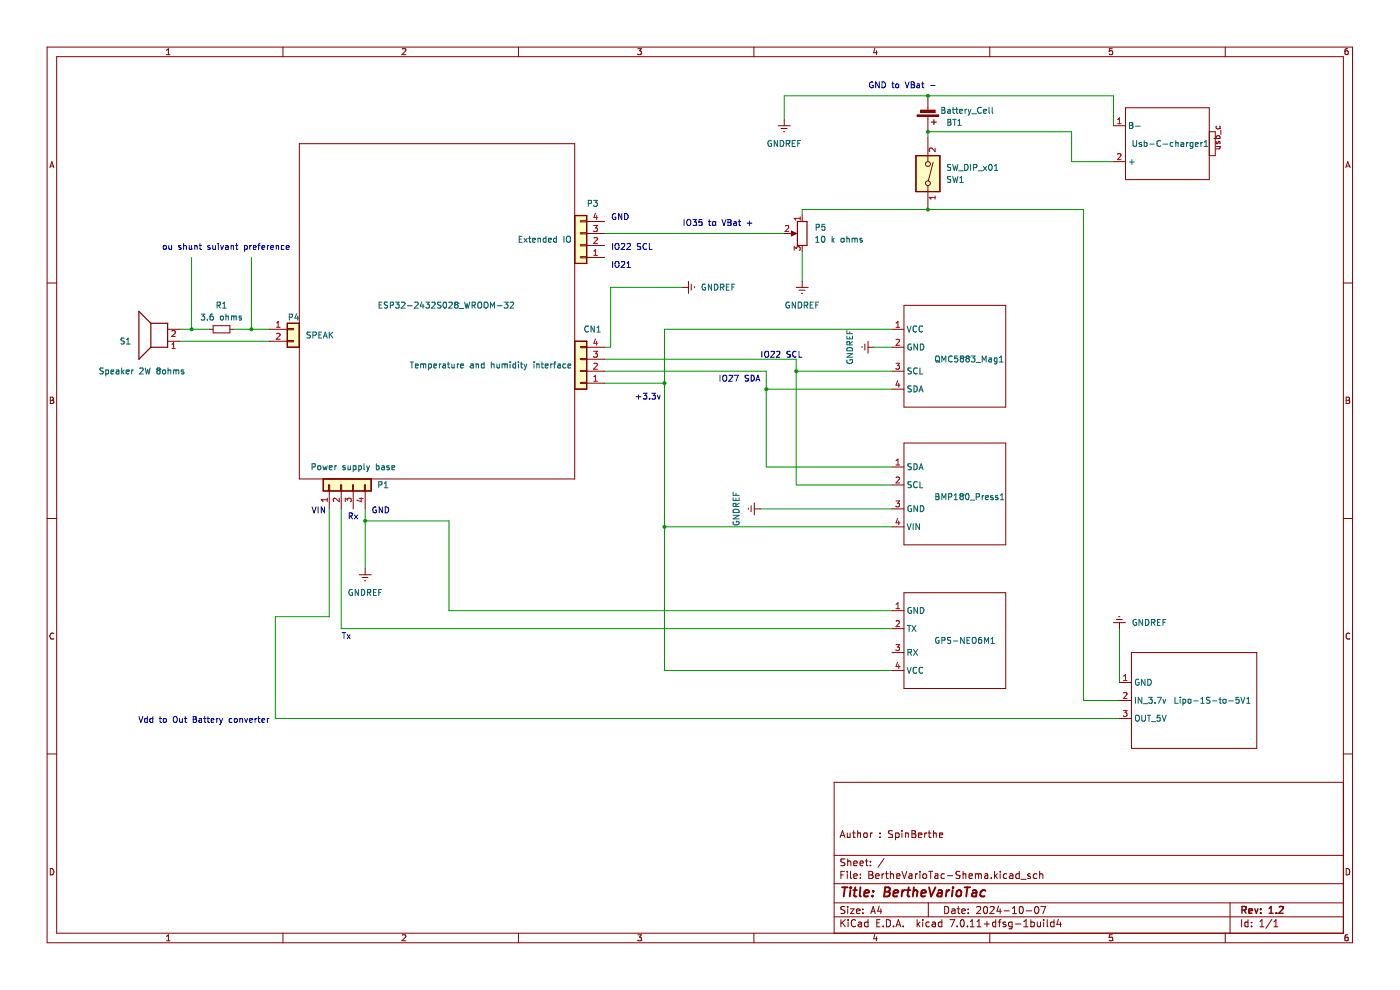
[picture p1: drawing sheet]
(kicad_sch (version 20230121) (generator eeschema)

 (paper "A4")

 (title_block
  (title "BertheVarioTac")
  (date "2024-10-07")
  (rev "1.2")
  (comment 1 "Author : SpinBerthe"))

 (lib_symbols
  (symbol "BertheLibrary:BMP180" (in_bom yes) (on_board yes)
   (property "Reference" "BMP180" (at 5.08 0 0) (effects (font (size 1.27 1.27))))
   (property "Value" "" (at 0 0 0) (effects (font (size 1.27 1.27))))
   (property "Footprint" "" (at 0 0 0) (effects (font (size 1.27 1.27)) hide))
   (property "Datasheet" "" (at 0 0 0) (effects (font (size 1.27 1.27)) hide))
   (symbol "BMP180_0_1"
    (rectangle (start -5.08 11.43) (end 16.51 -10.16) (stroke (width 0) (type default)) (fill (type none))))
   (symbol "BMP180_1_1"
    (pin input line (at -7.62 6.35 0) (length 2.54) (name "SDA" (effects (font (size 1.27 1.27)))) (number "1" (effects (font (size 1.27 1.27)))))
    (pin input line (at -7.62 2.54 0) (length 2.54) (name "SCL" (effects (font (size 1.27 1.27)))) (number "2" (effects (font (size 1.27 1.27)))))
    (pin input line (at -7.62 -2.54 0) (length 2.54) (name "GND" (effects (font (size 1.27 1.27)))) (number "3" (effects (font (size 1.27 1.27)))))
    (pin input line (at -7.62 -6.35 0) (length 2.54) (name "VIN" (effects (font (size 1.27 1.27)))) (number "4" (effects (font (size 1.27 1.27)))))))
  (symbol "BertheLibrary:ESP32" (in_bom yes) (on_board yes)
   (property "Reference" "ESP32-2432S028" (at 0 0 0) (effects (font (size 1.27 1.27))))
   (property "Value" "" (at 0 0 0) (effects (font (size 1.27 1.27))))
   (property "Footprint" "" (at 0 0 0) (effects (font (size 1.27 1.27)) hide))
   (property "Datasheet" "" (at 0 0 0) (effects (font (size 1.27 1.27)) hide))
   (symbol "ESP32_0_1"
    (rectangle (start -29.21 35.56) (end 29.21 -35.56) (stroke (width 0) (type default)) (fill (type none)))))
  (symbol "BertheLibrary:GPS-NEO6" (in_bom yes) (on_board yes)
   (property "Reference" "GPS-NEO6M" (at 0 0 0) (effects (font (size 1.27 1.27))))
   (property "Value" "" (at 0 0 0) (effects (font (size 1.27 1.27))))
   (property "Footprint" "" (at 0 0 0) (effects (font (size 1.27 1.27)) hide))
   (property "Datasheet" "" (at 0 0 0) (effects (font (size 1.27 1.27)) hide))
   (symbol "GPS-NEO6_0_1"
    (rectangle (start -11.43 10.16) (end 10.16 -10.16) (stroke (width 0) (type default)) (fill (type none))))
   (symbol "GPS-NEO6_1_1"
    (pin input line (at -13.97 6.35 0) (length 2.54) (name "GND" (effects (font (size 1.27 1.27)))) (number "1" (effects (font (size 1.27 1.27)))))
    (pin input line (at -13.97 2.54 0) (length 2.54) (name "TX" (effects (font (size 1.27 1.27)))) (number "2" (effects (font (size 1.27 1.27)))))
    (pin input line (at -13.97 -2.54 0) (length 2.54) (name "RX" (effects (font (size 1.27 1.27)))) (number "3" (effects (font (size 1.27 1.27)))))
    (pin input line (at -13.97 -6.35 0) (length 2.54) (name "VCC" (effects (font (size 1.27 1.27)))) (number "4" (effects (font (size 1.27 1.27)))))))
  (symbol "BertheLibrary:Lipo-to-5v" (in_bom yes) (on_board yes)
   (property "Reference" "Lipo-1S-to-5V" (at 5.08 0 0) (effects (font (size 1.27 1.27))))
   (property "Value" "" (at 0 0 0) (effects (font (size 1.27 1.27))))
   (property "Footprint" "" (at 0 0 0) (effects (font (size 1.27 1.27)) hide))
   (property "Datasheet" "" (at 0 0 0) (effects (font (size 1.27 1.27)) hide))
   (symbol "Lipo-to-5v_0_1"
    (rectangle (start -11.43 10.16) (end 15.24 -10.16) (stroke (width 0) (type default)) (fill (type none))))
   (symbol "Lipo-to-5v_1_1"
    (pin input line (at -13.97 3.81 0) (length 2.54) (name "GND" (effects (font (size 1.27 1.27)))) (number "1" (effects (font (size 1.27 1.27)))))
    (pin input line (at -13.97 0 0) (length 2.54) (name "IN_3.7v" (effects (font (size 1.27 1.27)))) (number "2" (effects (font (size 1.27 1.27)))))
    (pin input line (at -13.97 -3.81 0) (length 2.54) (name "OUT_5V" (effects (font (size 1.27 1.27)))) (number "3" (effects (font (size 1.27 1.27)))))))
  (symbol "BertheLibrary:QMC5883" (in_bom yes) (on_board yes)
   (property "Reference" "QMC5883" (at 5.08 0 0) (effects (font (size 1.27 1.27))))
   (property "Value" "" (at 0 0 0) (effects (font (size 1.27 1.27))))
   (property "Footprint" "" (at 0 0 0) (effects (font (size 1.27 1.27)) hide))
   (property "Datasheet" "" (at 0 0 0) (effects (font (size 1.27 1.27)) hide))
   (symbol "QMC5883_0_1"
    (rectangle (start -5.08 11.43) (end 16.51 -10.16) (stroke (width 0) (type default)) (fill (type none))))
   (symbol "QMC5883_1_1"
    (pin input line (at -7.62 6.35 0) (length 2.54) (name "VCC" (effects (font (size 1.27 1.27)))) (number "1" (effects (font (size 1.27 1.27)))))
    (pin input line (at -7.62 2.54 0) (length 2.54) (name "GND" (effects (font (size 1.27 1.27)))) (number "2" (effects (font (size 1.27 1.27)))))
    (pin input line (at -7.62 -2.54 0) (length 2.54) (name "SCL" (effects (font (size 1.27 1.27)))) (number "3" (effects (font (size 1.27 1.27)))))
    (pin input line (at -7.62 -6.35 0) (length 2.54) (name "SDA" (effects (font (size 1.27 1.27)))) (number "4" (effects (font (size 1.27 1.27)))))))
  (symbol "BertheLibrary:Usb_c_charger" (in_bom yes) (on_board yes)
   (property "Reference" "Usb-C-charger" (at 0 0 0) (effects (font (size 1.27 1.27))))
   (property "Value" "" (at 2.54 2.54 0) (effects (font (size 1.27 1.27))))
   (property "Footprint" "" (at 2.54 2.54 0) (effects (font (size 1.27 1.27)) hide))
   (property "Datasheet" "" (at 2.54 2.54 0) (effects (font (size 1.27 1.27)) hide))
   (symbol "Usb_c_charger_0_1"
    (rectangle (start -8.89 7.62) (end 8.89 -7.62) (stroke (width 0) (type default)) (fill (type none))))
   (symbol "Usb_c_charger_1_1"
    (text_box "usb_c\n" (at 8.89 2.54 90) (size 1.27 -5.08) (stroke (width 0) (type default)) (fill (type none)) (effects (font (size 1.27 1.27)) (justify left top)))
    (pin input line (at -11.43 3.81 0) (length 2.54) (name "B-" (effects (font (size 1.27 1.27)))) (number "1" (effects (font (size 1.27 1.27)))))
    (pin input line (at -11.43 -3.81 0) (length 2.54) (name "+" (effects (font (size 1.27 1.27)))) (number "2" (effects (font (size 1.27 1.27)))))))
  (symbol "Connector_Generic:Conn_01x02" (pin_names (offset 1.016) hide) (in_bom yes) (on_board yes)
   (property "Reference" "J" (at 0 2.54 0) (effects (font (size 1.27 1.27))))
   (property "Value" "Conn_01x02" (at 0 -5.08 0) (effects (font (size 1.27 1.27))))
   (property "Footprint" "" (at 0 0 0) (effects (font (size 1.27 1.27)) hide))
   (property "Datasheet" "~" (at 0 0 0) (effects (font (size 1.27 1.27)) hide))
   (symbol "Conn_01x02_1_1"
    (rectangle (start -1.27 -2.413) (end 0 -2.667) (stroke (width 0.1524) (type default)) (fill (type none)))
    (rectangle (start -1.27 0.127) (end 0 -0.127) (stroke (width 0.1524) (type default)) (fill (type none)))
    (rectangle (start -1.27 1.27) (end 1.27 -3.81) (stroke (width 0.254) (type default)) (fill (type background)))
    (pin passive line (at -5.08 0 0) (length 3.81) (name "Pin_1" (effects (font (size 1.27 1.27)))) (number "1" (effects (font (size 1.27 1.27)))))
    (pin passive line (at -5.08 -2.54 0) (length 3.81) (name "Pin_2" (effects (font (size 1.27 1.27)))) (number "2" (effects (font (size 1.27 1.27)))))))
  (symbol "Connector_Generic:Conn_01x04" (pin_names (offset 1.016) hide) (in_bom yes) (on_board yes)
   (property "Reference" "J" (at 0 5.08 0) (effects (font (size 1.27 1.27))))
   (property "Value" "Conn_01x04" (at 0 -7.62 0) (effects (font (size 1.27 1.27))))
   (property "Footprint" "" (at 0 0 0) (effects (font (size 1.27 1.27)) hide))
   (property "Datasheet" "~" (at 0 0 0) (effects (font (size 1.27 1.27)) hide))
   (symbol "Conn_01x04_1_1"
    (rectangle (start -1.27 -4.953) (end 0 -5.207) (stroke (width 0.1524) (type default)) (fill (type none)))
    (rectangle (start -1.27 -2.413) (end 0 -2.667) (stroke (width 0.1524) (type default)) (fill (type none)))
    (rectangle (start -1.27 0.127) (end 0 -0.127) (stroke (width 0.1524) (type default)) (fill (type none)))
    (rectangle (start -1.27 2.667) (end 0 2.413) (stroke (width 0.1524) (type default)) (fill (type none)))
    (rectangle (start -1.27 3.81) (end 1.27 -6.35) (stroke (width 0.254) (type default)) (fill (type background)))
    (pin passive line (at -5.08 2.54 0) (length 3.81) (name "Pin_1" (effects (font (size 1.27 1.27)))) (number "1" (effects (font (size 1.27 1.27)))))
    (pin passive line (at -5.08 0 0) (length 3.81) (name "Pin_2" (effects (font (size 1.27 1.27)))) (number "2" (effects (font (size 1.27 1.27)))))
    (pin passive line (at -5.08 -2.54 0) (length 3.81) (name "Pin_3" (effects (font (size 1.27 1.27)))) (number "3" (effects (font (size 1.27 1.27)))))
    (pin passive line (at -5.08 -5.08 0) (length 3.81) (name "Pin_4" (effects (font (size 1.27 1.27)))) (number "4" (effects (font (size 1.27 1.27)))))))
  (symbol "Device:Battery_Cell" (pin_numbers hide) (pin_names (offset 0) hide) (in_bom yes) (on_board yes)
   (property "Reference" "BT" (at 2.54 2.54 0) (effects (font (size 1.27 1.27)) (justify left)))
   (property "Value" "Battery_Cell" (at 2.54 0 0) (effects (font (size 1.27 1.27)) (justify left)))
   (property "Footprint" "" (at 0 1.524 90) (effects (font (size 1.27 1.27)) hide))
   (property "Datasheet" "~" (at 0 1.524 90) (effects (font (size 1.27 1.27)) hide))
   (symbol "Battery_Cell_0_1"
    (rectangle (start -2.286 1.778) (end 2.286 1.524) (stroke (width 0) (type default)) (fill (type outline)))
    (rectangle (start -1.524 1.016) (end 1.524 0.508) (stroke (width 0) (type default)) (fill (type outline)))
    (polyline (pts (xy 0 0.762) (xy 0 0)) (stroke (width 0) (type default)) (fill (type none)))
    (polyline (pts (xy 0 1.778) (xy 0 2.54)) (stroke (width 0) (type default)) (fill (type none)))
    (polyline (pts (xy 0.762 3.048) (xy 1.778 3.048)) (stroke (width 0.254) (type default)) (fill (type none)))
    (polyline (pts (xy 1.27 3.556) (xy 1.27 2.54)) (stroke (width 0.254) (type default)) (fill (type none))))
   (symbol "Battery_Cell_1_1"
    (pin passive line (at 0 5.08 270) (length 2.54) (name "+" (effects (font (size 1.27 1.27)))) (number "1" (effects (font (size 1.27 1.27)))))
    (pin passive line (at 0 -2.54 90) (length 2.54) (name "-" (effects (font (size 1.27 1.27)))) (number "2" (effects (font (size 1.27 1.27)))))))
  (symbol "Device:R_Potentiometer" (pin_names (offset 1.016) hide) (in_bom yes) (on_board yes)
   (property "Reference" "RV" (at -4.445 0 90) (effects (font (size 1.27 1.27))))
   (property "Value" "R_Potentiometer" (at -2.54 0 90) (effects (font (size 1.27 1.27))))
   (property "Footprint" "" (at 0 0 0) (effects (font (size 1.27 1.27)) hide))
   (property "Datasheet" "~" (at 0 0 0) (effects (font (size 1.27 1.27)) hide))
   (symbol "R_Potentiometer_0_1"
    (polyline (pts (xy 2.54 0) (xy 1.524 0)) (stroke (width 0) (type default)) (fill (type none)))
    (polyline (pts (xy 1.143 0) (xy 2.286 0.508) (xy 2.286 -0.508) (xy 1.143 0)) (stroke (width 0) (type default)) (fill (type outline)))
    (rectangle (start 1.016 2.54) (end -1.016 -2.54) (stroke (width 0.254) (type default)) (fill (type none))))
   (symbol "R_Potentiometer_1_1"
    (pin passive line (at 0 3.81 270) (length 1.27) (name "1" (effects (font (size 1.27 1.27)))) (number "1" (effects (font (size 1.27 1.27)))))
    (pin passive line (at 3.81 0 180) (length 1.27) (name "2" (effects (font (size 1.27 1.27)))) (number "2" (effects (font (size 1.27 1.27)))))
    (pin passive line (at 0 -3.81 90) (length 1.27) (name "3" (effects (font (size 1.27 1.27)))) (number "3" (effects (font (size 1.27 1.27)))))))
  (symbol "Device:R_Small" (pin_numbers hide) (pin_names (offset 0.254) hide) (in_bom yes) (on_board yes)
   (property "Reference" "R" (at 0.762 0.508 0) (effects (font (size 1.27 1.27)) (justify left)))
   (property "Value" "R_Small" (at 0.762 -1.016 0) (effects (font (size 1.27 1.27)) (justify left)))
   (property "Footprint" "" (at 0 0 0) (effects (font (size 1.27 1.27)) hide))
   (property "Datasheet" "~" (at 0 0 0) (effects (font (size 1.27 1.27)) hide))
   (symbol "R_Small_0_1"
    (rectangle (start -0.762 1.778) (end 0.762 -1.778) (stroke (width 0.2032) (type default)) (fill (type none))))
   (symbol "R_Small_1_1"
    (pin passive line (at 0 2.54 270) (length 0.762) (name "~" (effects (font (size 1.27 1.27)))) (number "1" (effects (font (size 1.27 1.27)))))
    (pin passive line (at 0 -2.54 90) (length 0.762) (name "~" (effects (font (size 1.27 1.27)))) (number "2" (effects (font (size 1.27 1.27)))))))
  (symbol "Device:Speaker" (pin_names (offset 0) hide) (in_bom yes) (on_board yes)
   (property "Reference" "LS" (at 1.27 5.715 0) (effects (font (size 1.27 1.27)) (justify right)))
   (property "Value" "Speaker" (at 1.27 3.81 0) (effects (font (size 1.27 1.27)) (justify right)))
   (property "Footprint" "" (at 0 -5.08 0) (effects (font (size 1.27 1.27)) hide))
   (property "Datasheet" "~" (at -0.254 -1.27 0) (effects (font (size 1.27 1.27)) hide))
   (symbol "Speaker_0_0"
    (rectangle (start -2.54 1.27) (end 1.016 -3.81) (stroke (width 0.254) (type default)) (fill (type none)))
    (polyline (pts (xy 1.016 1.27) (xy 3.556 3.81) (xy 3.556 -6.35) (xy 1.016 -3.81)) (stroke (width 0.254) (type default)) (fill (type none))))
   (symbol "Speaker_1_1"
    (pin input line (at -5.08 0 0) (length 2.54) (name "1" (effects (font (size 1.27 1.27)))) (number "1" (effects (font (size 1.27 1.27)))))
    (pin input line (at -5.08 -2.54 0) (length 2.54) (name "2" (effects (font (size 1.27 1.27)))) (number "2" (effects (font (size 1.27 1.27)))))))
  (symbol "Switch:SW_DIP_x01" (pin_names (offset 0) hide) (in_bom yes) (on_board yes)
   (property "Reference" "SW" (at 0 3.81 0) (effects (font (size 1.27 1.27))))
   (property "Value" "SW_DIP_x01" (at 0 -3.81 0) (effects (font (size 1.27 1.27))))
   (property "Footprint" "" (at 0 0 0) (effects (font (size 1.27 1.27)) hide))
   (property "Datasheet" "~" (at 0 0 0) (effects (font (size 1.27 1.27)) hide))
   (symbol "SW_DIP_x01_0_0"
    (circle (center -2.032 0) (radius 0.508) (stroke (width 0) (type default)) (fill (type none)))
    (polyline (pts (xy -1.524 0.127) (xy 2.3622 1.1684)) (stroke (width 0) (type default)) (fill (type none)))
    (circle (center 2.032 0) (radius 0.508) (stroke (width 0) (type default)) (fill (type none))))
   (symbol "SW_DIP_x01_0_1"
    (rectangle (start -3.81 2.54) (end 3.81 -2.54) (stroke (width 0.254) (type default)) (fill (type background))))
   (symbol "SW_DIP_x01_1_1"
    (pin passive line (at -7.62 0 0) (length 5.08) (name "~" (effects (font (size 1.27 1.27)))) (number "1" (effects (font (size 1.27 1.27)))))
    (pin passive line (at 7.62 0 180) (length 5.08) (name "~" (effects (font (size 1.27 1.27)))) (number "2" (effects (font (size 1.27 1.27)))))))
  (symbol "power:GNDREF" (power) (pin_names (offset 0)) (in_bom yes) (on_board yes)
   (property "Reference" "#PWR" (at 0 -6.35 0) (effects (font (size 1.27 1.27)) hide))
   (property "Value" "GNDREF" (at 0 -3.81 0) (effects (font (size 1.27 1.27))))
   (property "Footprint" "" (at 0 0 0) (effects (font (size 1.27 1.27)) hide))
   (property "Datasheet" "" (at 0 0 0) (effects (font (size 1.27 1.27)) hide))
   (symbol "GNDREF_0_1"
    (polyline (pts (xy -0.635 -1.905) (xy 0.635 -1.905)) (stroke (width 0) (type default)) (fill (type none)))
    (polyline (pts (xy -0.127 -2.54) (xy 0.127 -2.54)) (stroke (width 0) (type default)) (fill (type none)))
    (polyline (pts (xy 0 -1.27) (xy 0 0)) (stroke (width 0) (type default)) (fill (type none)))
    (polyline (pts (xy 1.27 -1.27) (xy -1.27 -1.27)) (stroke (width 0) (type default)) (fill (type none))))
   (symbol "GNDREF_1_1"
    (pin power_in line (at 0 0 270) (length 0) hide (name "GNDREF" (effects (font (size 1.27 1.27)))) (number "1" (effects (font (size 1.27 1.27))))))))

 (junction (at 196.85 44.45) (diameter 0) (color 0 0 0 0))
 (junction (at 77.47 110.49) (diameter 0) (color 0 0 0 0))
 (junction (at 168.91 78.74) (diameter 0) (color 0 0 0 0))
 (junction (at 140.97 111.76) (diameter 0) (color 0 0 0 0))
 (junction (at 196.85 27.94) (diameter 0) (color 0 0 0 0))
 (junction (at 53.34 69.85) (diameter 0) (color 0 0 0 0))
 (junction (at 162.56 82.55) (diameter 0) (color 0 0 0 0))
 (junction (at 40.64 69.85) (diameter 0) (color 0 0 0 0))
 (junction (at 140.97 81.28) (diameter 0) (color 0 0 0 0))
 (junction (at 196.85 20.32) (diameter 0) (color 0 0 0 0))

 (wire (pts (xy 170.18 44.45) (xy 196.85 44.45)) (stroke (width 0) (type default)))
 (wire (pts (xy 49.53 69.85) (xy 53.34 69.85)) (stroke (width 0) (type default)))
 (wire (pts (xy 162.56 82.55) (xy 162.56 99.06)) (stroke (width 0) (type default)))
 (wire (pts (xy 236.22 26.67) (xy 236.22 20.32)) (stroke (width 0) (type default)))
 (wire (pts (xy 77.47 110.49) (xy 77.47 107.95)) (stroke (width 0) (type default)))
 (wire (pts (xy 140.97 69.85) (xy 189.23 69.85)) (stroke (width 0) (type default)))
 (wire (pts (xy 77.47 110.49) (xy 95.25 110.49)) (stroke (width 0) (type default)))
 (wire (pts (xy 53.34 54.61) (xy 53.34 69.85)) (stroke (width 0) (type default)))
 (wire (pts (xy 53.34 69.85) (xy 57.15 69.85)) (stroke (width 0) (type default)))
 (wire (pts (xy 227.33 34.29) (xy 227.33 27.94)) (stroke (width 0) (type default)))
 (wire (pts (xy 128.27 78.74) (xy 162.56 78.74)) (stroke (width 0) (type default)))
 (wire (pts (xy 128.27 81.28) (xy 140.97 81.28)) (stroke (width 0) (type default)))
 (wire (pts (xy 168.91 78.74) (xy 189.23 78.74)) (stroke (width 0) (type default)))
 (wire (pts (xy 140.97 142.24) (xy 189.23 142.24)) (stroke (width 0) (type default)))
 (wire (pts (xy 166.37 20.32) (xy 196.85 20.32)) (stroke (width 0) (type default)))
 (wire (pts (xy 162.56 99.06) (xy 189.23 99.06)) (stroke (width 0) (type default)))
 (wire (pts (xy 170.18 44.45) (xy 170.18 45.72)) (stroke (width 0) (type default)))
 (wire (pts (xy 168.91 102.87) (xy 189.23 102.87)) (stroke (width 0) (type default)))
 (wire (pts (xy 229.87 44.45) (xy 229.87 148.59)) (stroke (width 0) (type default)))
 (wire (pts (xy 140.97 81.28) (xy 140.97 111.76)) (stroke (width 0) (type default)))
 (wire (pts (xy 77.47 120.65) (xy 77.47 110.49)) (stroke (width 0) (type default)))
 (wire (pts (xy 227.33 27.94) (xy 196.85 27.94)) (stroke (width 0) (type default)))
 (wire (pts (xy 40.64 69.85) (xy 40.64 54.61)) (stroke (width 0) (type default)))
 (wire (pts (xy 38.1 69.85) (xy 40.64 69.85)) (stroke (width 0) (type default)))
 (wire (pts (xy 237.49 133.35) (xy 237.49 144.78)) (stroke (width 0) (type default)))
 (wire (pts (xy 140.97 111.76) (xy 140.97 142.24)) (stroke (width 0) (type default)))
 (wire (pts (xy 95.25 110.49) (xy 95.25 129.54)) (stroke (width 0) (type default)))
 (wire (pts (xy 162.56 78.74) (xy 162.56 82.55)) (stroke (width 0) (type default)))
 (wire (pts (xy 40.64 69.85) (xy 44.45 69.85)) (stroke (width 0) (type default)))
 (wire (pts (xy 196.85 27.94) (xy 196.85 29.21)) (stroke (width 0) (type default)))
 (wire (pts (xy 58.42 130.81) (xy 69.85 130.81)) (stroke (width 0) (type default)))
 (wire (pts (xy 72.39 133.35) (xy 189.23 133.35)) (stroke (width 0) (type default)))
 (wire (pts (xy 95.25 129.54) (xy 189.23 129.54)) (stroke (width 0) (type default)))
 (wire (pts (xy 58.42 130.81) (xy 58.42 152.4)) (stroke (width 0) (type default)))
 (wire (pts (xy 170.18 53.34) (xy 170.18 59.69)) (stroke (width 0) (type default)))
 (wire (pts (xy 168.91 78.74) (xy 168.91 102.87)) (stroke (width 0) (type default)))
 (wire (pts (xy 128.27 73.66) (xy 129.54 73.66)) (stroke (width 0) (type default)))
 (wire (pts (xy 185.42 73.66) (xy 189.23 73.66)) (stroke (width 0) (type default)))
 (wire (pts (xy 168.91 76.2) (xy 168.91 78.74)) (stroke (width 0) (type default)))
 (wire (pts (xy 128.27 49.53) (xy 166.37 49.53)) (stroke (width 0) (type default)))
 (wire (pts (xy 161.29 107.95) (xy 189.23 107.95)) (stroke (width 0) (type default)))
 (wire (pts (xy 129.54 60.96) (xy 144.78 60.96)) (stroke (width 0) (type default)))
 (wire (pts (xy 236.22 20.32) (xy 196.85 20.32)) (stroke (width 0) (type default)))
 (wire (pts (xy 69.85 130.81) (xy 69.85 107.95)) (stroke (width 0) (type default)))
 (wire (pts (xy 236.22 34.29) (xy 227.33 34.29)) (stroke (width 0) (type default)))
 (wire (pts (xy 140.97 111.76) (xy 189.23 111.76)) (stroke (width 0) (type default)))
 (wire (pts (xy 72.39 107.95) (xy 72.39 133.35)) (stroke (width 0) (type default)))
 (wire (pts (xy 166.37 25.4) (xy 166.37 20.32)) (stroke (width 0) (type default)))
 (wire (pts (xy 140.97 69.85) (xy 140.97 81.28)) (stroke (width 0) (type default)))
 (wire (pts (xy 229.87 148.59) (xy 237.49 148.59)) (stroke (width 0) (type default)))
 (wire (pts (xy 128.27 76.2) (xy 168.91 76.2)) (stroke (width 0) (type default)))
 (wire (pts (xy 196.85 44.45) (xy 229.87 44.45)) (stroke (width 0) (type default)))
 (wire (pts (xy 162.56 82.55) (xy 189.23 82.55)) (stroke (width 0) (type default)))
 (wire (pts (xy 38.1 72.39) (xy 57.15 72.39)) (stroke (width 0) (type default)))
 (wire (pts (xy 58.42 152.4) (xy 237.49 152.4)) (stroke (width 0) (type default)))
 (wire (pts (xy 129.54 73.66) (xy 129.54 60.96)) (stroke (width 0) (type default)))

 (text "IO22 SCL" (at 161.29 76.2 0) (effects (font (size 1.27 1.27)) (justify left bottom)))
 (text "Vdd to Out Battery converter" (at 29.21 153.67 0) (effects (font (size 1.27 1.27)) (justify left bottom)))
 (text "GND" (at 129.54 46.99 0) (effects (font (size 1.27 1.27)) (justify left bottom)))
 (text "GND to VBat -" (at 184.15 19.05 0) (effects (font (size 1.27 1.27)) (justify left bottom)))
 (text "IO22 SCL" (at 129.54 53.34 0) (effects (font (size 1.27 1.27)) (justify left bottom)))
 (text "GND" (at 78.74 109.22 0) (effects (font (size 1.27 1.27)) (justify left bottom)))
 (text "IO27 SDA" (at 152.4 81.28 0) (effects (font (size 1.27 1.27)) (justify left bottom)))
 (text "Rx\n" (at 73.66 110.49 0) (effects (font (size 1.27 1.27)) (justify left bottom)))
 (text "IO21" (at 129.54 57.15 0) (effects (font (size 1.27 1.27)) (justify left bottom)))
 (text "IO35 to VBat +" (at 144.78 48.26 0) (effects (font (size 1.27 1.27)) (justify left bottom)))
 (text "+3.3v" (at 134.62 85.09 0) (effects (font (size 1.27 1.27)) (justify left bottom)))
 (text "VIN" (at 66.04 109.22 0) (effects (font (size 1.27 1.27)) (justify left bottom)))
 (text "ou shunt suivant preference" (at 34.29 53.34 0) (effects (font (size 1.27 1.27)) (justify left bottom)))
 (text "Tx" (at 72.39 135.89 0) (effects (font (size 1.27 1.27)) (justify left bottom)))

 (symbol (lib_id "Connector_Generic:Conn_01x02") (at 62.23 69.85 0) (unit 1) (in_bom yes) (on_board yes) (dnp no)
  (property "Reference" "P4" (at 60.96 67.31 0) (effects (font (size 1.27 1.27)) (justify left)))
  (property "Value" "SPEAK" (at 64.77 71.12 0) (effects (font (size 1.27 1.27)) (justify left)))
  (property "Footprint" "BertheShema:2 trous standard" (at 62.23 69.85 0) (effects (font (size 1.27 1.27)) hide))
  (property "Datasheet" "~" (at 62.23 69.85 0) (effects (font (size 1.27 1.27)) hide)) (pin "1") (pin "2"))

 (symbol (lib_id "BertheLibrary:QMC5883") (at 196.85 76.2 0) (unit 1) (in_bom yes) (on_board yes) (dnp no)
  (property "Reference" "QMC5883_Mag1" (at 198.12 76.2 0) (effects (font (size 1.27 1.27)) (justify left)))
  (property "Value" "~" (at 196.85 76.2 0) (effects (font (size 1.27 1.27))))
  (property "Footprint" "BertheShema:QMC5883" (at 196.85 76.2 0) (effects (font (size 1.27 1.27)) hide))
  (property "Datasheet" "" (at 196.85 76.2 0) (effects (font (size 1.27 1.27)) hide)) (pin "3") (pin "2") (pin "4") (pin "1"))

 (symbol (lib_id "Connector_Generic:Conn_01x04") (at 72.39 102.87 90) (unit 1) (in_bom yes) (on_board yes) (dnp no)
  (property "Reference" "P1" (at 81.28 102.87 90) (effects (font (size 1.27 1.27))))
  (property "Value" "Power supply base" (at 74.93 99.06 90) (effects (font (size 1.27 1.27))))
  (property "Footprint" "BertheShema:4 trous standard" (at 72.39 102.87 0) (effects (font (size 1.27 1.27)) hide))
  (property "Datasheet" "~" (at 72.39 102.87 0) (effects (font (size 1.27 1.27)) hide)) (pin "4") (pin "1") (pin "2") (pin "3"))

 (symbol (lib_id "Device:R_Small") (at 46.99 69.85 90) (unit 1) (in_bom yes) (on_board yes) (dnp no) (fields_autoplaced)
  (property "Reference" "R1" (at 46.99 64.77 90) (effects (font (size 1.27 1.27))))
  (property "Value" "3.6 ohms" (at 46.99 67.31 90) (effects (font (size 1.27 1.27))))
  (property "Footprint" "Resistor_THT:R_Axial_DIN0207_L6.3mm_D2.5mm_P10.16mm_Horizontal" (at 46.99 69.85 0) (effects (font (size 1.27 1.27)) hide))
  (property "Datasheet" "~" (at 46.99 69.85 0) (effects (font (size 1.27 1.27)) hide)) (pin "1") (pin "2"))

 (symbol (lib_id "BertheLibrary:Lipo-to-5v") (at 251.46 148.59 0) (unit 1) (in_bom yes) (on_board yes) (dnp no)
  (property "Reference" "Lipo-1S-to-5V1" (at 248.92 148.59 0) (effects (font (size 1.27 1.27)) (justify left)))
  (property "Value" "-" (at 251.46 148.59 0) (effects (font (size 1.27 1.27)) hide))
  (property "Footprint" "BertheShema:1S-to-5v" (at 251.46 148.59 0) (effects (font (size 1.27 1.27)) hide))
  (property "Datasheet" "" (at 251.46 148.59 0) (effects (font (size 1.27 1.27)) hide)) (pin "1") (pin "3") (pin "2"))

 (symbol (lib_id "Device:Battery_Cell") (at 196.85 22.86 0) (mirror x) (unit 1) (in_bom yes) (on_board yes) (dnp no)
  (property "Reference" "BT1" (at 200.66 25.9715 0) (effects (font (size 1.27 1.27)) (justify left)))
  (property "Value" "Battery_Cell" (at 199.39 23.4315 0) (effects (font (size 1.27 1.27)) (justify left)))
  (property "Footprint" "BertheShema:2 trous standard" (at 196.85 24.384 90) (effects (font (size 1.27 1.27)) hide))
  (property "Datasheet" "~" (at 196.85 24.384 90) (effects (font (size 1.27 1.27)) hide)) (pin "2") (pin "1"))

 (symbol (lib_id "BertheLibrary:BMP180") (at 196.85 105.41 0) (unit 1) (in_bom yes) (on_board yes) (dnp no)
  (property "Reference" "BMP180_Press1" (at 198.12 105.41 0) (effects (font (size 1.27 1.27)) (justify left)))
  (property "Value" "~" (at 196.85 105.41 0) (effects (font (size 1.27 1.27))))
  (property "Footprint" "BertheShema:BMP180" (at 196.85 105.41 0) (effects (font (size 1.27 1.27)) hide))
  (property "Datasheet" "" (at 196.85 105.41 0) (effects (font (size 1.27 1.27)) hide)) (pin "4") (pin "1") (pin "2") (pin "3"))

 (symbol (lib_id "power:GNDREF") (at 144.78 60.96 90) (unit 1) (in_bom yes) (on_board yes) (dnp no) (fields_autoplaced)
  (property "Reference" "#PWR0101" (at 151.13 60.96 0) (effects (font (size 1.27 1.27)) hide))
  (property "Value" "GNDREF" (at 148.59 60.96 90) (effects (font (size 1.27 1.27)) (justify right)))
  (property "Footprint" "" (at 144.78 60.96 0) (effects (font (size 1.27 1.27)) hide))
  (property "Datasheet" "" (at 144.78 60.96 0) (effects (font (size 1.27 1.27)) hide)) (pin "1"))

 (symbol (lib_id "power:GNDREF") (at 170.18 59.69 0) (unit 1) (in_bom yes) (on_board yes) (dnp no) (fields_autoplaced)
  (property "Reference" "#PWR0104" (at 170.18 66.04 0) (effects (font (size 1.27 1.27)) hide))
  (property "Value" "GNDREF" (at 170.18 64.77 0) (effects (font (size 1.27 1.27))))
  (property "Footprint" "" (at 170.18 59.69 0) (effects (font (size 1.27 1.27)) hide))
  (property "Datasheet" "" (at 170.18 59.69 0) (effects (font (size 1.27 1.27)) hide)) (pin "1"))

 (symbol (lib_id "power:GNDREF") (at 185.42 73.66 270) (mirror x) (unit 1) (in_bom yes) (on_board yes) (dnp no)
  (property "Reference" "#PWR02" (at 179.07 73.66 0) (effects (font (size 1.27 1.27)) hide))
  (property "Value" "GNDREF" (at 180.34 73.66 0) (effects (font (size 1.27 1.27))))
  (property "Footprint" "" (at 185.42 73.66 0) (effects (font (size 1.27 1.27)) hide))
  (property "Datasheet" "" (at 185.42 73.66 0) (effects (font (size 1.27 1.27)) hide)) (pin "1"))

 (symbol (lib_id "power:GNDREF") (at 237.49 133.35 180) (unit 1) (in_bom yes) (on_board yes) (dnp no) (fields_autoplaced)
  (property "Reference" "#PWR0102" (at 237.49 127 0) (effects (font (size 1.27 1.27)) hide))
  (property "Value" "GNDREF" (at 240.03 132.08 0) (effects (font (size 1.27 1.27)) (justify right)))
  (property "Footprint" "" (at 237.49 133.35 0) (effects (font (size 1.27 1.27)) hide))
  (property "Datasheet" "" (at 237.49 133.35 0) (effects (font (size 1.27 1.27)) hide)) (pin "1"))

 (symbol (lib_id "BertheLibrary:Usb_c_charger") (at 247.65 30.48 0) (unit 1) (in_bom yes) (on_board yes) (dnp no)
  (property "Reference" "Usb-C-charger1" (at 240.03 30.48 0) (effects (font (size 1.27 1.27)) (justify left)))
  (property "Value" "-" (at 250.19 27.94 0) (effects (font (size 1.27 1.27)) hide))
  (property "Footprint" "BertheShema:Usb-C-Charger" (at 250.19 27.94 0) (effects (font (size 1.27 1.27)) hide))
  (property "Datasheet" "" (at 250.19 27.94 0) (effects (font (size 1.27 1.27)) hide)) (pin "1") (pin "2"))

 (symbol (lib_id "Switch:SW_DIP_x01") (at 196.85 36.83 270) (mirror x) (unit 1) (in_bom yes) (on_board yes) (dnp no)
  (property "Reference" "SW1" (at 200.66 38.1 90) (effects (font (size 1.27 1.27)) (justify left)))
  (property "Value" "SW_DIP_x01" (at 200.66 35.56 90) (effects (font (size 1.27 1.27)) (justify left)))
  (property "Footprint" "BertheShema:2 trous standard" (at 196.85 36.83 0) (effects (font (size 1.27 1.27)) hide))
  (property "Datasheet" "~" (at 196.85 36.83 0) (effects (font (size 1.27 1.27)) hide)) (pin "1") (pin "2"))

 (symbol (lib_id "BertheLibrary:ESP32") (at 92.71 66.04 0) (unit 1) (in_bom yes) (on_board yes) (dnp no)
  (property "Reference" "ESP32-2432S028_WROOM-32" (at 80.01 64.77 0) (effects (font (size 1.27 1.27)) (justify left)))
  (property "Value" "-" (at 92.71 66.04 0) (effects (font (size 1.27 1.27)) hide))
  (property "Footprint" "Symbol:KiCad-Logo2_5mm_SilkScreen" (at 92.71 66.04 0) (effects (font (size 1.27 1.27)) hide))
  (property "Datasheet" "" (at 92.71 66.04 0) (effects (font (size 1.27 1.27)) hide)))

 (symbol (lib_id "power:GNDREF") (at 77.47 120.65 0) (unit 1) (in_bom yes) (on_board yes) (dnp no) (fields_autoplaced)
  (property "Reference" "#PWR0105" (at 77.47 127 0) (effects (font (size 1.27 1.27)) hide))
  (property "Value" "GNDREF" (at 77.47 125.73 0) (effects (font (size 1.27 1.27))))
  (property "Footprint" "" (at 77.47 120.65 0) (effects (font (size 1.27 1.27)) hide))
  (property "Datasheet" "" (at 77.47 120.65 0) (effects (font (size 1.27 1.27)) hide)) (pin "1"))

 (symbol (lib_id "Connector_Generic:Conn_01x04") (at 123.19 78.74 180) (unit 1) (in_bom yes) (on_board yes) (dnp no)
  (property "Reference" "CN1" (at 125.73 69.85 0) (effects (font (size 1.27 1.27))))
  (property "Value" "Temperature and humidity interface" (at 104.14 77.47 0) (effects (font (size 1.27 1.27))))
  (property "Footprint" "BertheShema:4 trous standard" (at 123.19 78.74 0) (effects (font (size 1.27 1.27)) hide))
  (property "Datasheet" "~" (at 123.19 78.74 0) (effects (font (size 1.27 1.27)) hide)) (pin "4") (pin "1") (pin "2") (pin "3"))

 (symbol (lib_id "BertheLibrary:GPS-NEO6") (at 203.2 135.89 0) (unit 1) (in_bom yes) (on_board yes) (dnp no)
  (property "Reference" "GPS-NEO6M1" (at 198.12 135.89 0) (effects (font (size 1.27 1.27)) (justify left)))
  (property "Value" "-" (at 203.2 135.89 0) (effects (font (size 1.27 1.27)) hide))
  (property "Footprint" "BertheShema:GPSNEO6V2" (at 203.2 135.89 0) (effects (font (size 1.27 1.27)) hide))
  (property "Datasheet" "" (at 203.2 135.89 0) (effects (font (size 1.27 1.27)) hide)) (pin "2") (pin "1") (pin "3") (pin "4"))

 (symbol (lib_id "Connector_Generic:Conn_01x04") (at 123.19 52.07 180) (unit 1) (in_bom yes) (on_board yes) (dnp no)
  (property "Reference" "P3" (at 125.73 43.18 0) (effects (font (size 1.27 1.27))))
  (property "Value" "Extended IO" (at 115.57 50.8 0) (effects (font (size 1.27 1.27))))
  (property "Footprint" "BertheShema:4 trous standard" (at 123.19 52.07 0) (effects (font (size 1.27 1.27)) hide))
  (property "Datasheet" "~" (at 123.19 52.07 0) (effects (font (size 1.27 1.27)) hide)) (pin "4") (pin "1") (pin "2") (pin "3"))

 (symbol (lib_id "Device:R_Potentiometer") (at 170.18 49.53 0) (mirror y) (unit 1) (in_bom yes) (on_board yes) (dnp no) (fields_autoplaced)
  (property "Reference" "P5" (at 172.72 48.26 0) (effects (font (size 1.27 1.27)) (justify right)))
  (property "Value" "10 k ohms" (at 172.72 50.8 0) (effects (font (size 1.27 1.27)) (justify right)))
  (property "Footprint" "BertheShema:potentiometre" (at 170.18 49.53 0) (effects (font (size 1.27 1.27)) hide))
  (property "Datasheet" "~" (at 170.18 49.53 0) (effects (font (size 1.27 1.27)) hide)) (pin "3") (pin "1") (pin "2"))

 (symbol (lib_id "power:GNDREF") (at 161.29 107.95 270) (mirror x) (unit 1) (in_bom yes) (on_board yes) (dnp no)
  (property "Reference" "#PWR01" (at 154.94 107.95 0) (effects (font (size 1.27 1.27)) hide))
  (property "Value" "GNDREF" (at 156.21 107.95 0) (effects (font (size 1.27 1.27))))
  (property "Footprint" "" (at 161.29 107.95 0) (effects (font (size 1.27 1.27)) hide))
  (property "Datasheet" "" (at 161.29 107.95 0) (effects (font (size 1.27 1.27)) hide)) (pin "1"))

 (symbol (lib_id "power:GNDREF") (at 166.37 25.4 0) (unit 1) (in_bom yes) (on_board yes) (dnp no) (fields_autoplaced)
  (property "Reference" "#PWR0103" (at 166.37 31.75 0) (effects (font (size 1.27 1.27)) hide))
  (property "Value" "GNDREF" (at 166.37 30.48 0) (effects (font (size 1.27 1.27))))
  (property "Footprint" "" (at 166.37 25.4 0) (effects (font (size 1.27 1.27)) hide))
  (property "Datasheet" "" (at 166.37 25.4 0) (effects (font (size 1.27 1.27)) hide)) (pin "1"))

 (symbol (lib_id "Device:Speaker") (at 33.02 72.39 180) (unit 1) (in_bom yes) (on_board yes) (dnp no)
  (property "Reference" "S1" (at 27.94 72.39 0) (effects (font (size 1.27 1.27)) (justify left)))
  (property "Value" "Speaker 2W 8ohms" (at 39.37 78.74 0) (effects (font (size 1.27 1.27)) (justify left)))
  (property "Footprint" "BertheShema:2 trous standard" (at 33.02 67.31 0) (effects (font (size 1.27 1.27)) hide))
  (property "Datasheet" "~" (at 33.274 71.12 0) (effects (font (size 1.27 1.27)) hide)) (pin "1") (pin "2"))

 (sheet_instances (path "" (page "1"))))
